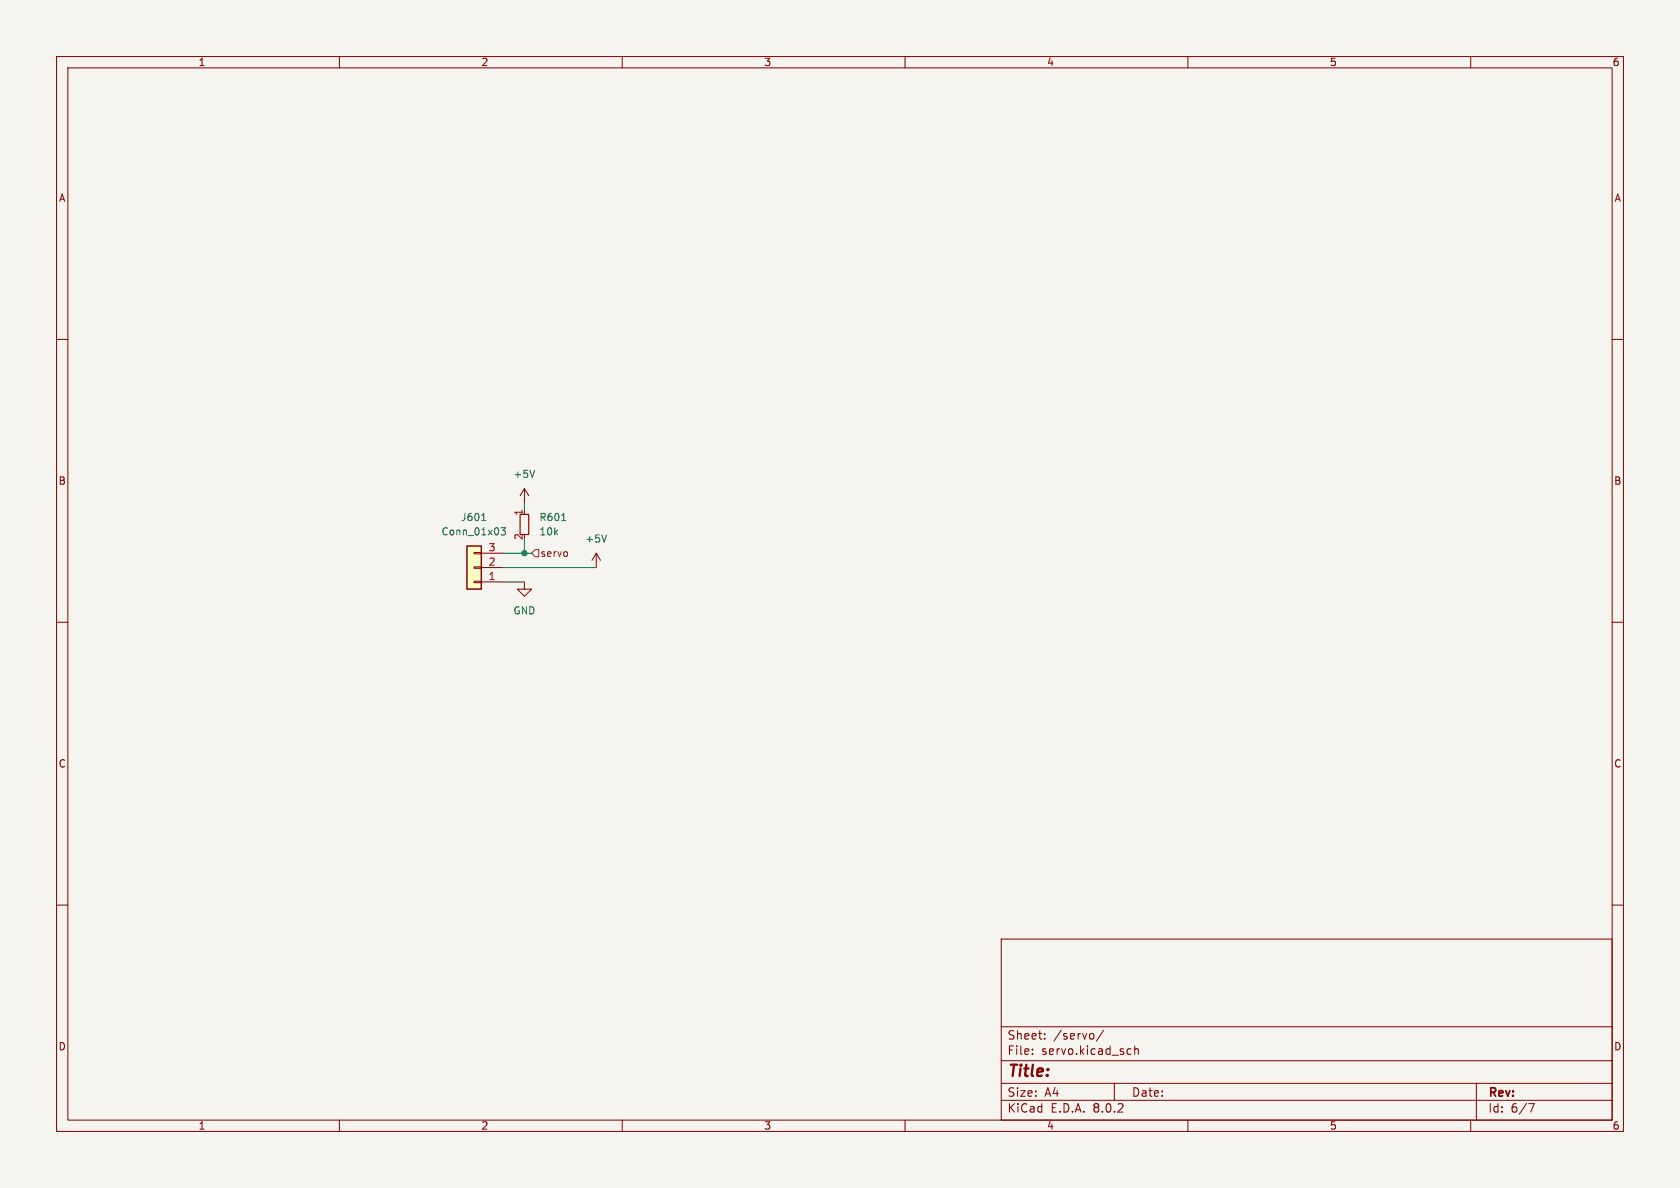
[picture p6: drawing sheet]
<svg xmlns="http://www.w3.org/2000/svg" width="297mm" height="210mm" viewBox="0 0 297 210" stroke-linecap="round" stroke-linejoin="round" font-family="sans-serif">
<path d="M0 0h297v210h-297z" fill="#f5f4ef" stroke="#f5f4ef" stroke-width=".18"/>
<g fill="none" stroke="#840000" stroke-width=".18">
<path d="M10 10h277v190h-277zM12 12h273v186h-273zM60 10v2M110 10v2M160 10v2M210 10v2M260 10v2M10 60h2M285 60h2M92.7 86.4l-.8 1.2M92.7 86.4v2.5M92.7 86.4l.8 1.2"/>
<path d="M10 110h2M285 110h2M10 160h2M285 160h2M177 166h108v32h-108zM60 198v2M110 198v2M160 198v2M177 194.5h108M177 191.5h108M177 187.5h108M177 181.5h108"/>
<path d="M182.5 186.3v.1M182.5 185.5v.1M184.7 183.6v.1M184.7 182.8v.1M193.2 182.8l.2 .2v.4l-.2 .2M195.1 182.1l-1.3 2M197 191.5v3M199.5 185.4l.5 .1M200 186.3l-.5 .1M200.6 185.5l.2-.1 .4 .1v.9M200.6 184.9v1.5M210 198v2"/>
<path d="M260 198v2M261 191.5v6.5M270.2 195.1h1l-.6 1.5"/>
</g>
<path d="M94.5 83.1l-.4 1.3" fill="none" stroke="#006464" stroke-width=".18"/>
<path d="M82.5 96.5h2.6v7.6h-2.6z" fill="#ffffc2"/>
<path d="M83.8 97.7h1.3v.2h-1.3zM85.1 97.8h3.8M105.4 97.8l-.8 1.3M105.4 97.8v2.5M105.4 97.8l.8 1.3M83.8 100.2h1.3v.3h-1.3zM83.8 102.7h1.3v.3h-1.3zM85.1 102.9h3.8M85.1 100.3h3.8M92.7 102.9v1.2h1.3l-1.3 1.3-1.3-1.3h1.3" fill="none" stroke="#840000" stroke-width=".18"/>
<path d="M82.5 96.5h2.6v7.6h-2.6z" fill="none" stroke="#840000" stroke-width=".25"/>
<path d="M85.2 92h.7M88.6 93.3h.8l-.5 .5 .4 .1v.5l-.2 .2-.5-.2M99.3 92h.7M107.2 94.6l-.4 1.2" fill="none" stroke="#006464" stroke-width=".18"/>
<path d="M91.9 90.9h1.6v3.6h-1.6z" fill="none" stroke="#840000" stroke-width=".2"/>
<path d="M94.6 97.2h.6v1.2h-.6l-.6-.6z" fill="none" stroke="#725600" stroke-width=".18"/>
<path d="M88.9 97.8h5.1M92.7 88.9v1.3M92.7 95.3v2.5M88.9 102.9h3.8M88.9 100.3h16.5" fill="none" stroke="#009600" stroke-width=".18"/>
<circle cx="92.7" cy="97.8" r=".46" fill="#009600" stroke="#009600" stroke-width=".18"/>
<text font-size="2.8" fill="#840000" x="178" y="190.9">Title:</text>
<g font-size="2.1" fill="#840000">
<text x="178" y="184">Sheet:</text>
<text x="186.2" y="184">/servo/</text>
<text x="178" y="186.7">File:</text>
<text x="184.1" y="186.7">servo.kicad_sch</text>
<text x="178" y="196.9">KiCad</text>
<text x="178" y="194.1">Size:</text>
<text x="184.7" y="194.1">A4</text>
<text x="185.7" y="196.9">E.D.A.</text>
<text x="193.3" y="196.9">8.0.2</text>
<text x="200" y="194.1">Date:</text>
<text x="263" y="194.3">Rev:</text>
<text x="263" y="196.9">Id:</text>
<text x="267.1" y="196.9">6/7</text>
</g>
<g font-size="1.8" fill="#840000">
<text x="35" y="11.9">1</text>
<text x="85" y="11.9">2</text>
<text x="135" y="11.9">3</text>
<text x="185" y="11.9">4</text>
<text x="235" y="11.9">5</text>
<text x="285" y="11.9">6</text>
<text x="10.3" y="35.9">A</text>
<text x="285.3" y="35.9">A</text>
<text x="10.3" y="85.9">B</text>
<text x="285.3" y="85.9">B</text>
<text x="10.3" y="135.9">C</text>
<text x="285.3" y="135.9">C</text>
<text x="10.3" y="185.9">D</text>
<text x="285.3" y="185.9">D</text>
<text x="35" y="199.9">1</text>
<text x="85" y="199.9">2</text>
<text x="135" y="199.9">3</text>
<text x="185" y="199.9">4</text>
<text x="235" y="199.9">5</text>
<text x="285" y="199.9">6</text>
</g>
<g font-size="1.8" fill="#006464">
<text x="90.7" y="84.7">+5V</text>
<text x="77.9" y="94.8">Conn_01x03</text>
<text x="81.4" y="92.3">J601</text>
<text x="95.3" y="92.3">R601</text>
<text x="95.3" y="94.8">10k</text>
<text x="103.4" y="96.1">+5V</text>
<text x="90.7" y="108.8">GND</text>
</g>
<g font-size="1.8" fill="#a90000">
<text x="92.5" y="95.6" transform="rotate(-90 92.5 95.6)">2</text>
<text x="92.5" y="91.3" transform="rotate(-90 92.5 91.3)">1</text>
<text x="86.3" y="100.1">2</text>
<text x="86.3" y="97.5">3</text>
<text x="86.3" y="102.6">1</text>
</g>
<text font-size="1.8" fill="#725600" x="95.4" y="98.7">servo</text>
</svg>
